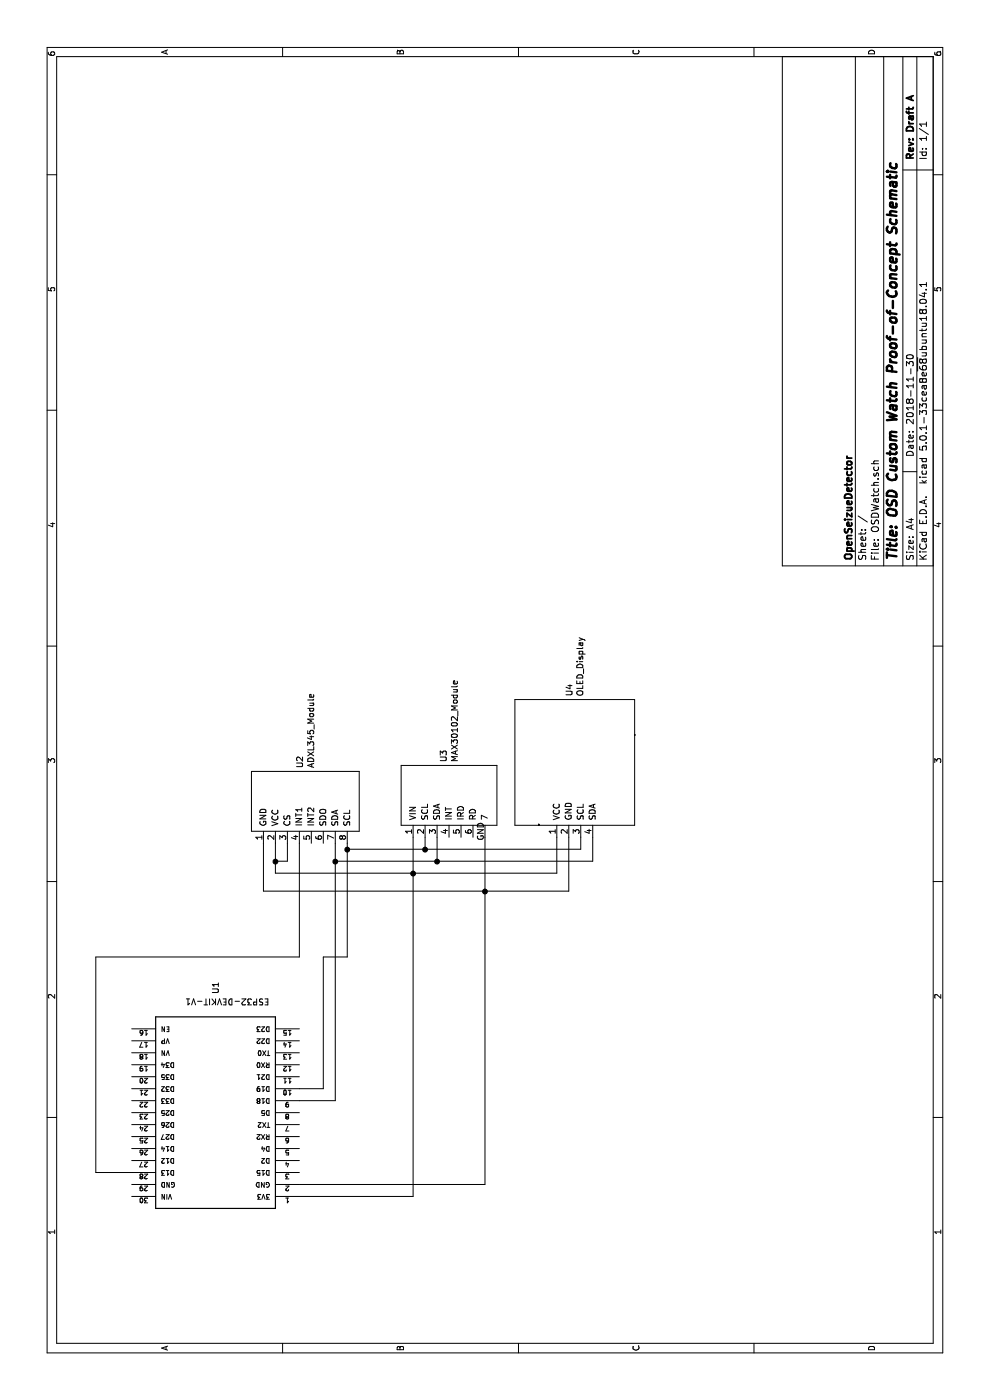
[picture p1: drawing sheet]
EESchema Schematic File Version 4
LIBS:OSDWatch-cache
EELAYER 26 0
EELAYER END
$Descr A4 11693 8268
encoding utf-8
Sheet 1 1
Title "OSD Custom Watch Proof-of-Concept Schematic"
Date "2018-11-30"
Rev "Draft A"
Comp "OpenSeizueDetector"
Comment1 ""
Comment2 ""
Comment3 ""
Comment4 ""
$EndDescr
$Comp
L ESP32DEVKITC:ESP32DEVKITV1 U1
U 1 1
P 2600 1800
F 0 "U1" H 3390 1800 50  0000 L CNN
F 1 "ESP32DEVKITV1" H 1700 2000 50  0001 L BNN
F 2 "ESP32-DEVKIT V1" H 1700 1900 50  0001 L BNN
F 3 "Module: development kit V1" H 1550 1650 50  0001 L BNN
F 4 "Espressif Systems" H 2450 2000 50  0001 L BNN "Field4"
F 5 "None" H 2600 1800 50  0001 L BNN "Field5"
F 6 "Unavailable" H 2600 1800 50  0001 L BNN "Field6"
F 7 "None" H 2600 1800 50  0001 L BNN "Field7"
F 8 "ESP32-DEVKIT V1" H 2500 1900 50  0001 L BNN "Field8"
	1    2600 1800
	1    0    0    -1  
$EndComp
$Comp
L ADXL_345:ADXL345_Module U2
U 1 1
P 4850 2350
F 0 "U2" H 5277 2196 50  0000 L CNN
F 1 "ADXL345_Module" H 5277 2105 50  0000 L CNN
F 2 "" H 4850 2350 50  0001 C CNN
F 3 "" H 4850 2350 50  0001 C CNN
	1    4850 2350
	1    0    0    -1  
$EndComp
$Comp
L MAX30102_Module:MAX30102_Module U3
U 1 1
P 4900 3650
F 0 "U3" H 5327 3596 50  0000 L CNN
F 1 "MAX30102_Module" H 5327 3505 50  0000 L CNN
F 2 "" H 4900 3650 50  0001 C CNN
F 3 "" H 4900 3650 50  0001 C CNN
	1    4900 3650
	1    0    0    -1  
$EndComp
$Comp
L OLED_Display:OLED_Display U4
U 1 1
P 4950 4800
F 0 "U4" H 5878 4846 50  0000 L CNN
F 1 "OLED_Display" H 5878 4755 50  0000 L CNN
F 2 "" H 4950 4800 50  0001 C CNN
F 3 "" H 4950 4800 50  0001 C CNN
	1    4950 4800
	1    0    0    -1  
$EndComp
Wire Wire Line
	2500 2500 2500 2800
Wire Wire Line
	2600 2500 2600 2700
Wire Wire Line
	2600 2700 3700 2700
Wire Wire Line
	3700 2700 3700 2900
Wire Wire Line
	3700 2900 4600 2900
Wire Wire Line
	2500 2800 4500 2800
Wire Wire Line
	4500 2800 4500 3650
Wire Wire Line
	4500 3650 4700 3650
Connection ~ 4500 2800
Wire Wire Line
	4500 2800 4650 2800
Wire Wire Line
	4500 3650 4500 4950
Wire Wire Line
	4500 4950 4700 4950
Connection ~ 4500 3650
Wire Wire Line
	4600 2900 4600 3550
Wire Wire Line
	4600 3550 4700 3550
Connection ~ 4600 2900
Wire Wire Line
	4600 2900 4650 2900
Wire Wire Line
	4600 3550 4600 4850
Wire Wire Line
	4600 4850 4700 4850
Connection ~ 4600 3550
Wire Wire Line
	4500 2300 4500 2400
Wire Wire Line
	4500 2400 4650 2400
Wire Wire Line
	4500 2300 4650 2300
Wire Wire Line
	4700 3450 4400 3450
Wire Wire Line
	1700 3450 1700 2500
Wire Wire Line
	4700 4050 4250 4050
Wire Wire Line
	1800 4050 1800 2500
Wire Wire Line
	4700 4750 4250 4750
Wire Wire Line
	4250 4750 4250 4050
Wire Wire Line
	4250 2200 4650 2200
Connection ~ 4250 4050
Wire Wire Line
	4250 4050 1800 4050
Wire Wire Line
	4250 4050 4250 2200
Connection ~ 4500 2300
Wire Wire Line
	4700 4650 4400 4650
Wire Wire Line
	4400 4650 4400 3450
Wire Wire Line
	4400 2300 4500 2300
Connection ~ 4400 3450
Wire Wire Line
	4400 3450 1700 3450
Wire Wire Line
	4400 3450 4400 2300
Wire Wire Line
	4650 2500 3700 2500
Wire Wire Line
	3700 2500 3700 800 
Wire Wire Line
	3700 800  1900 800 
Wire Wire Line
	1900 800  1900 1100
$EndSCHEMATC
